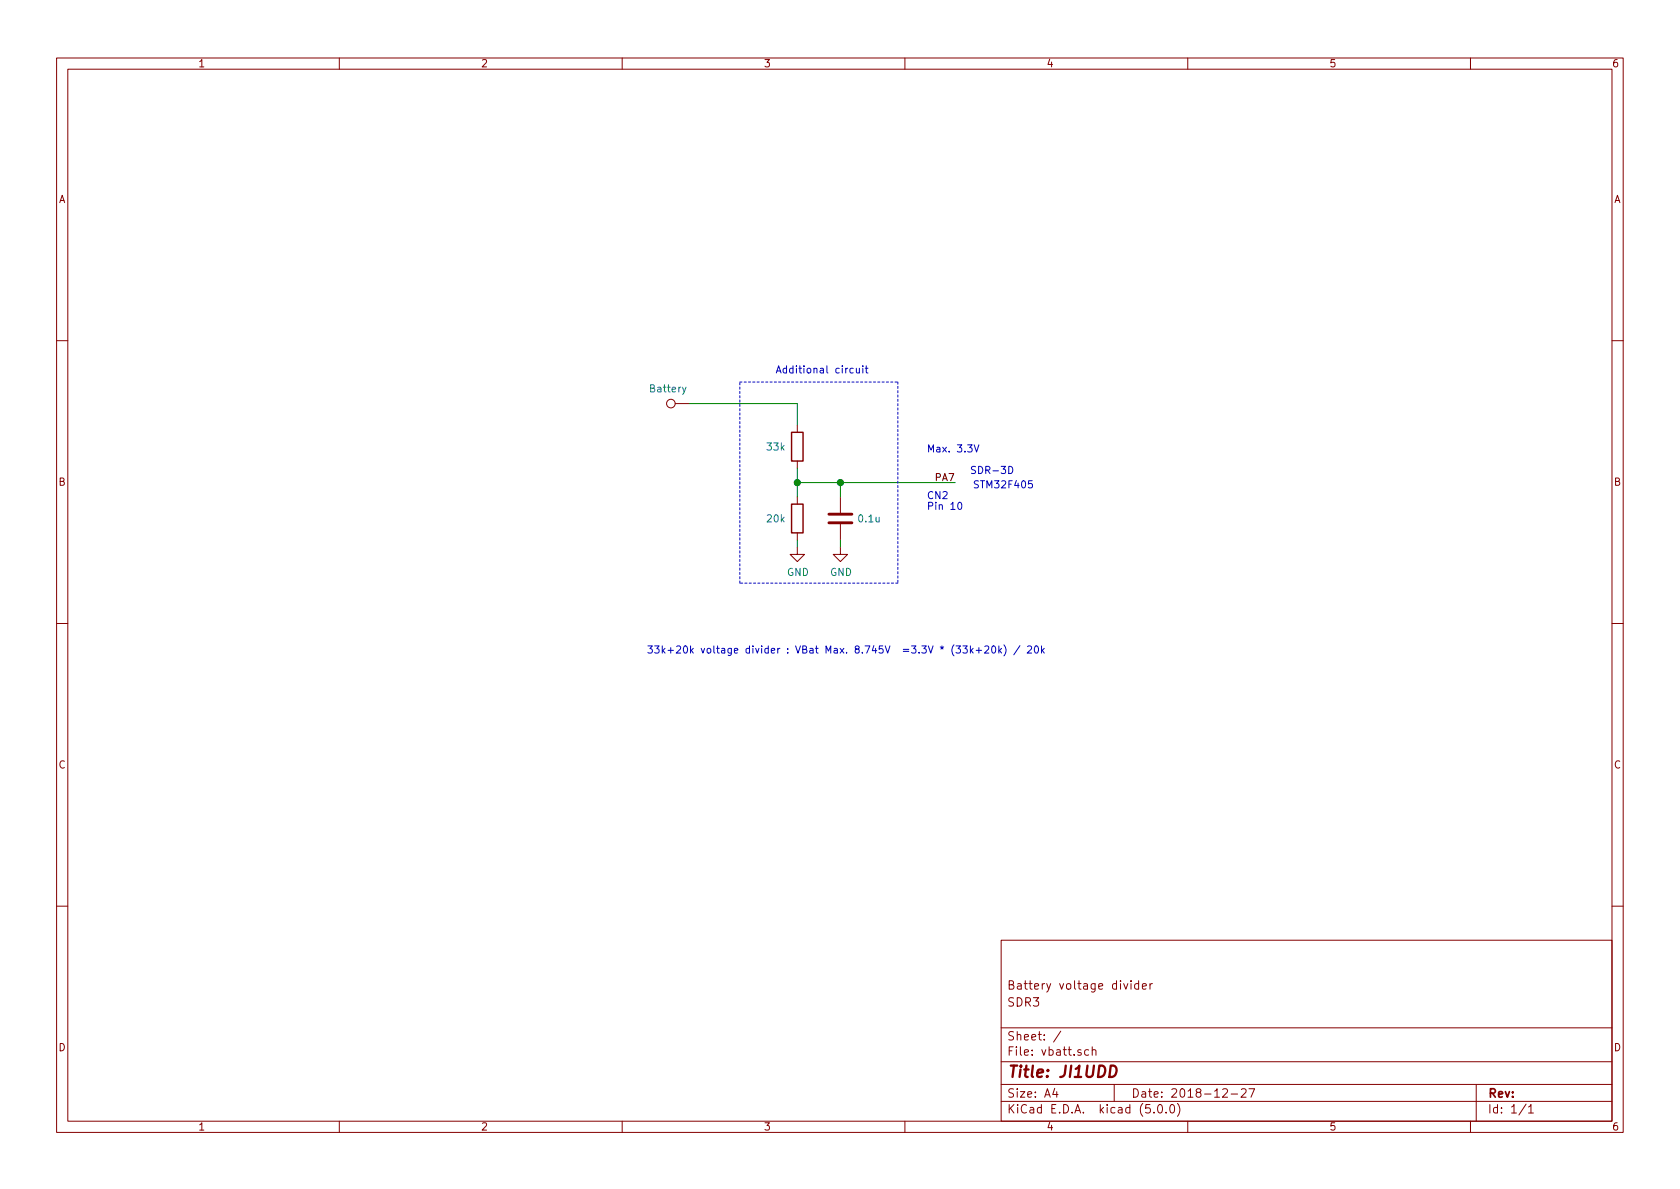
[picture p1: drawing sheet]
<svg xmlns="http://www.w3.org/2000/svg" width="297mm" height="210mm" viewBox="0 0 297 210" stroke-linecap="round" stroke-linejoin="round" font-family="sans-serif">
<g fill="none" stroke="#840000" stroke-width=".18">
<path d="M10 10.3h277v189.9h-277zM12 12.2h273v186.1h-273zM60 10.3v1.9M110 10.3v1.9M160 10.3v1.9M210 10.3v1.9M260 10.3v1.9M10 60.2h2M119.4 71.4h2.5M141 75.2v1.2M285 60.2h2M141 96.8v1.2h1.2l-1.2 1.3-1.3-1.3h1.3"/>
<path d="M141 81.5v1.3M141 87.9v1.2M141 94.2v1.3M148.6 96.8v1.2h1.3l-1.3 1.3-1.3-1.3h1.3M148.6 87.9v2.8M148.6 92.7v2.8M10 110.3h2M285 110.3h2M10 160.2h2M177 166.3h108v32h-108zM198.7 173.9l.4 1 .3-1M200 173.4v.2"/>
<path d="M200 173.9v1M201.3 174l-.4-.1-.3 .3 .1 .6 .2 .1 .4-.1M201.3 173.4v1.5M202 174.4l.7-.1-.1-.3-.4-.1-.2 .2 .1 .7h.5M203.3 173.9v1M203.8 173.9l-.5 .3M285 160.2h2M60 198.3v1.9M110 198.3v1.9M160 198.3v1.9M177 194.8h108M177 191.8h108"/>
<path d="M177 187.8h108M177 181.8h108M186.5 192.5l-.4 1h1M186.8 193v1M187.6 182.3l-1.3 2M192.5 185.7l-.5-.1-.2 .3v.6l.2 .1 .5-.1M193.1 185.7h.1a.37 .37 0 0 1 .6 .1v.8M193.1 185.1v1.5M197 191.8v3M204 196.7v.1M204.8 195.5l.4-.2a.94 .94 0 0 1 0 1.5 .79 .79 0 0 1-.4-1.3zM206.2 196.7v.1"/>
<path d="M207 195.4l.3-.1a.94 .94 0 0 1 0 1.5 .82 .82 0 0 1-.3-1.4zM208.2 195.1a1.71 1.71 0 0 1 0 2.3M210 198.3v1.9M216.2 192.7l.2-.2h.4l.2 .5-.9 1h.9M217.7 193.5h1.1M219.5 192.7l.2-.2h.3l.3 .2v.3v.2l-.9 .8h.9M220.8 192.5h1l-.6 1.5M260 198.3v1.9M261 191.8v6.5M269.8 195.2l-1.2 2M270.3 195.8l.4-.5v1.5M270.3 196.8h.8"/>
<circle cx="118.6" cy="71.4" r=".76"/>
</g>
<path d="M196.4 188.4h.5a1.09 1.09 0 0 1 .4 1.3 1.09 1.09 0 0 1-1.2 .7z" fill="none" stroke="#840000" stroke-width=".41"/>
<path d="M140 76.4h2v5.1h-2zM140 89.1h2v5.1h-2z" fill="none" stroke="#840000" stroke-width=".25"/>
<path d="M146.6 92.5h4M146.6 90.9h4" fill="none" stroke="#840000" stroke-width=".51"/>
<path d="M121.9 71.4h19.1v3.8M141 82.8v5.1M141 95.5v1.3M141 85.3h27.9M148.6 85.3v2.6M148.6 95.5v1.3" fill="none" stroke="#008400" stroke-width=".18"/>
<g fill="#008400" stroke="#008400" stroke-width=".25">
<circle cx="148.6" cy="85.3" r=".51"/>
<circle cx="141" cy="85.3" r=".51"/>
</g>
<path d="M121.3 68.5l-.4 1.1-.2 .1" fill="none" stroke="#008484" stroke-width=".18"/>
<g fill="none" stroke="#0000bf" stroke-width=".18">
<path d="M137.3 66l.4-1.3 .4 1.3M137.4 65.6h.6M139.1 65.2l-.4-.1-.2 .2 .1 .6h.5M153 65.1h.5M153.2 64.7v1.1l.3 .2M172.2 78.7l.5 1.2 .4-1.2M169.5 88.9l.1-.1a.69 .69 0 0 1 .5 .7 .69 .69 0 0 1-.5 .6l-.2-.2-.1-.3zM173 85.1l-.5-.1-.2 .1v.3l.1 .2 .5 .1 .1 .3-.3 .3-.4-.1M178.4 82.5a.64 .64 0 0 1 .7 .6 .64 .64 0 0 1-.7 .6zM169 114.2h.8l-.4 .5 .3 .1 .1 .5-.2 .2-.6-.1M170.3 114.2h.7l-.4 .5 .4 .1v.6l-.2 .1-.5-.1M171.6 114.2v1.3"/>
<path d="M171.7 115l.4 .5M172.1 114.6l-.5 .5M172.6 115h1M173.1 114.5v1M174.1 114.3l.5-.1 .2 .4v.2l-.7 .7h.7M175.4 114.3l.2-.1a.67 .67 0 0 1 .5 .7 .67 .67 0 0 1-.5 .6l-.2-.1-.1-.4zM176.6 114.2v1.3M176.7 115l.4 .5M177.1 114.6l-.5 .5M177.5 114a1.4 1.4 0 0 1 0 2M180.3 114.2l-1.1 1.6M181.7 114.3l.5-.1 .2 .4-.1 .2-.7 .7h.8"/>
<path d="M183 114.3l.2-.1a.67 .67 0 0 1 .4 .7 .67 .67 0 0 1-.4 .6l-.3-.5zM184.1 114.2v1.3M184.3 115l.3 .5M184.6 114.6l-.5 .5"/>
</g>
<path d="M130.8 67.6h27.9M158.7 67.6v35.5M130.8 103.1v-35.5M158.7 103.1h-27.9" fill="none" stroke="#0000bf" stroke-width=".18" stroke-dasharray=".4 .4"/>
<text font-size="2.8" fill="#840000" x="178" y="190.5">Title: JI1UDD</text>
<g font-size="2.1" fill="#840000">
<text x="178" y="178">SDR3</text>
<text x="178" y="175">Battery voltage divider</text>
<text x="178" y="184">Sheet: /</text>
<text x="178" y="186.7">File: vbatt.sch</text>
<text x="178" y="196.9">KiCad E.D.A. kicad (5.0.0)</text>
<text x="178" y="194.1">Size: A4</text>
<text x="200" y="194.1">Date: 2018-12-27</text>
<text x="263" y="194.1">Rev:</text>
<text x="263" y="196.9">Id: 1/1</text>
</g>
<g font-size="1.8" fill="#840000">
<text x="35" y="11.9">1</text>
<text x="85" y="11.9">2</text>
<text x="135" y="11.9">3</text>
<text x="185" y="11.9">4</text>
<text x="235" y="11.9">5</text>
<text x="285" y="11.9">6</text>
<text x="10.4" y="35.9">A</text>
<text x="285.4" y="35.9">A</text>
<text x="10.4" y="85.9">B</text>
<text x="285.4" y="85.9">B</text>
<text x="10.4" y="135.9">C</text>
<text x="285.4" y="135.9">C</text>
<text x="10.4" y="185.9">D</text>
<text x="285.4" y="185.9">D</text>
<text x="35" y="199.9">1</text>
<text x="85" y="199.9">2</text>
<text x="135" y="199.9">3</text>
<text x="185" y="199.9">4</text>
<text x="235" y="199.9">5</text>
<text x="285" y="199.9">6</text>
</g>
<g font-size="1.8" fill="#008484">
<text x="115.1" y="69.4">Battery</text>
<text x="135.7" y="79.7">33k</text>
<text x="135.7" y="92.4">20k</text>
<text x="151.9" y="92.4">0.1u</text>
<text x="139.1" y="101.8">GND</text>
<text x="146.8" y="101.8">GND</text>
</g>
<g font-size="1.8" fill="#0000bf">
<text x="139.2" y="66">Additional circuit</text>
<text x="163.8" y="80">Max. 3.3V</text>
<text x="171.4" y="83.8">SDR-3D</text>
<text x="163.8" y="88.3">CN2</text>
<text x="173.2" y="86.4">STM32F405</text>
<text x="163.8" y="90.2">Pin 10</text>
<text x="114.3" y="115.6">33k+20k voltage divider : VBat Max. 8.745V =3.3V * (33k+20k) / 20k</text>
</g>
<text font-size="1.8" x="165.5" y="85.1">PA7</text>
</svg>
